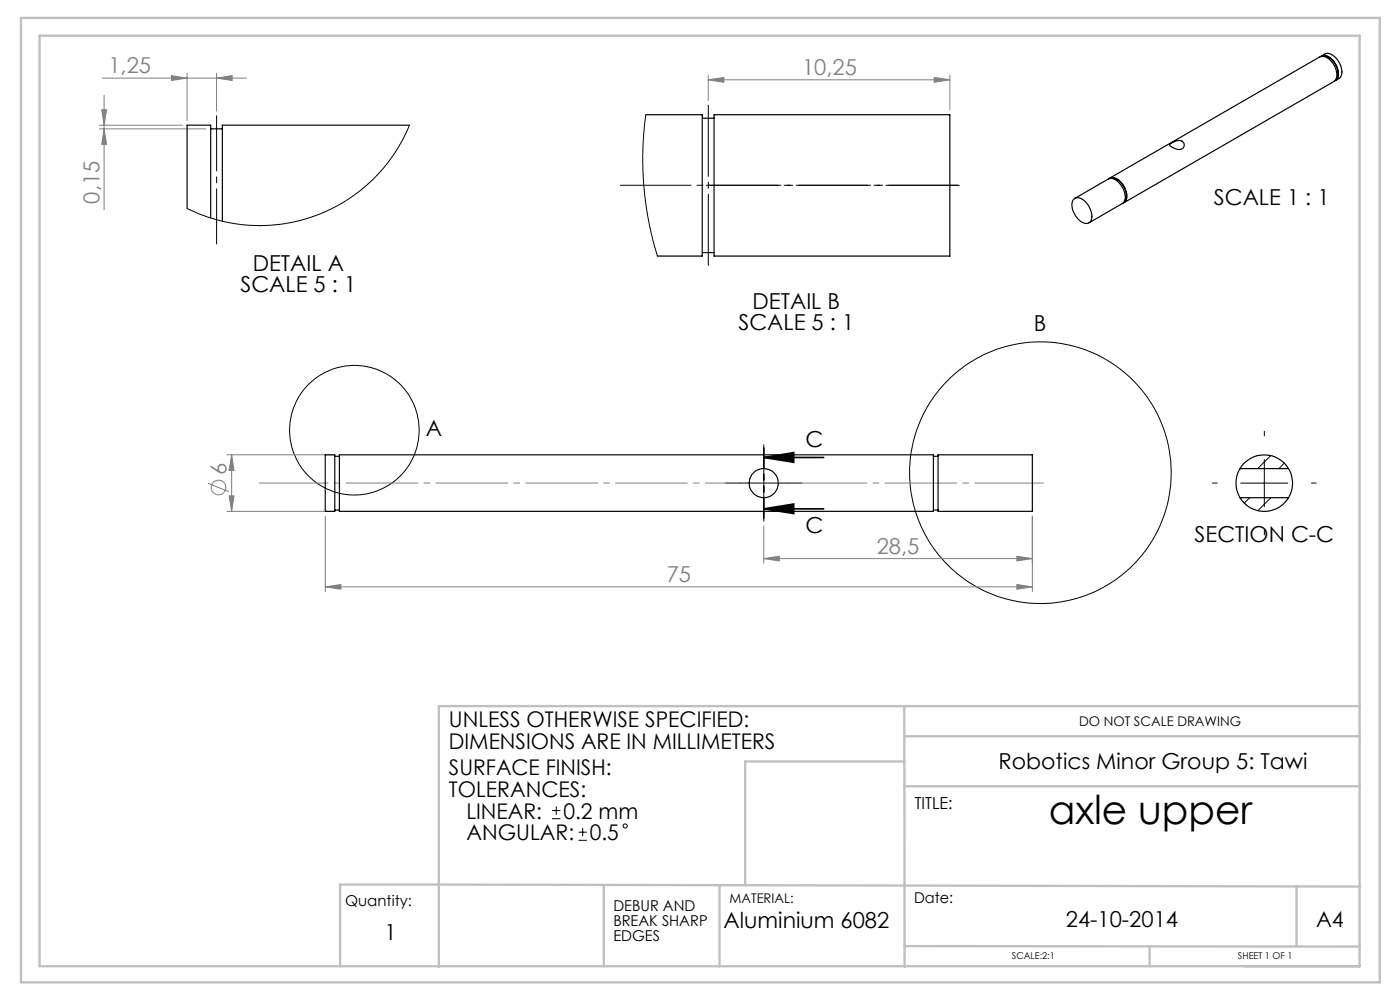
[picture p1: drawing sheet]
<svg xmlns="http://www.w3.org/2000/svg" width="297mm" height="210mm" viewBox="0 0 297 210" stroke-linecap="round" stroke-linejoin="round" font-family="sans-serif">
<g fill="none" stroke="#808080" stroke-width=".21">
<path d="M21.7 16.6h30.6M36.4 16l3.3 .6-3.3 .5zM39.7 15.5v10.1M45.9 16.6l3.3-.6v1.1zM45.9 15.5v8.1M150.2 16.9l3.4-.5v1.1zM150.2 15.9v5.4M150.2 16.9h51.3M198.2 16.4l3.3 .5-3.3 .6zM201.5 15.9v7.4M21.1 26.6h17.6M21.1 27.3h22.6"/>
<path d="M21.6 23.3h1l-.5 3.3zM22.1 20.2v24.3M22.1 27.3l.5 3.3h-1zM48.1 96.5h22.9M49.1 96.5v12M49.1 96.5l.5 3.3h-1zM44.1 102.5l4.5 1.8M48.1 108.5h22.9M48.6 105.2h1l-.5 3.3zM69 109.5v16M162 118.5l3.3-.5v1zM162 111.6v7.9"/>
<path d="M162 118.5h57M215.7 118l3.3 .5-3.3 .5zM219 109.5v16M69 124.5l3.3-.5v1zM69 124.5h150M215.7 124l3.3 .5-3.3 .5z"/>
<circle cx="46.3" cy="103.4" r="1.55"/>
</g>
<g fill="none" stroke="#000" stroke-width=".21">
<path d="M162 97.5v10M268.2 97.5v10M157 102.5h10M263.2 102.5h10M117.1 173.7h1.8M117.1 171.9h1.8M118 171.1v1.7M122.7 178.3h1.8M122.7 176.5h1.8M123.6 175.6v1.8"/>
<circle cx="75.2" cy="91.3" r="13.7"/>
<circle cx="220.7" cy="100.3" r="27.8"/>
<circle cx="132.6" cy="175.2" r=".44"/>
</g>
<path d="M162 97l6.4-1v2.1zM162 97h12.7M162 107.9l6.4-1v2zM162 107.9h12.7" fill="none" stroke="#000" stroke-width=".35"/>
<path d="M162 97.5v-3.1M268.2 92.5v-1M157 102.5h-3.1M162 107.5v3.1M167 102.5h3.1M258.2 102.5h-1M268.2 112.5v1M278.2 102.5h1" fill="none" stroke="#000" stroke-width=".21" stroke-dasharray="15.2 1.3 1.3 1.3"/>
<path d="M45.9 24.5v27.3" fill="none" stroke="#000" stroke-width=".21" stroke-dasharray="15.2 1.3 1.3 1.3" stroke-dashoffset="3.5"/>
<path d="M150.3 22.3v34" fill="none" stroke="#000" stroke-width=".21" stroke-dasharray="15.2 1.3 1.3 1.3" stroke-dashoffset=".1"/>
<path d="M131.6 39.3h71.9" fill="none" stroke="#000" stroke-width=".21" stroke-dasharray="15.2 1.3 1.3 1.3" stroke-dashoffset=".2"/>
<path d="M203.5 39.3h-54" fill="none" stroke="#000" stroke-width=".21" stroke-dasharray="15.2 1.3 1.3 1.3" stroke-dashoffset="-.3"/>
<path d="M162 95v14.9" fill="none" stroke="#000" stroke-width=".35" stroke-dasharray="6.3 1.3 1.3 1.3 1.3 1.3" stroke-dashoffset="2.1"/>
<path d="M55 102.5h166.4" fill="none" stroke="#808080" stroke-width=".21" stroke-dasharray="15.2 1.3 1.3 1.3" stroke-dashoffset=".6"/>
<g fill="none" stroke="#c0c0c0" stroke-width=".5">
<path d="M4.4 3.8h288.3v204.6h-288.3zM8.4 7.6h280v197.4h-280zM191.8 149.8l.1 55.3M191.8 156.2h96.6M288.4 149.8h-195.3v55.3M191.8 166.8h96.6M191.8 161.5h-33.7v26.3M128.1 187.7v17.3M152.6 187.7v17.3M275.1 188v12.7M288.4 188.1l-216.3-.5v17.4M191.9 200.7l96.5 .1"/>
<path d="M243.9 200.7v4.3"/>
</g>
<path d="M162 97l6.4-1v2.1zM162 107.9l6.4-1v2z" fill="#000"/>
<g fill="#808080">
<path d="M69 124.5l3.3-.5v1zM215.7 124l3.3 .5-3.3 .5zM162 118.5l3.3-.5v1zM215.7 118l3.3 .5-3.3 .5zM36.4 16l3.3 .6-3.3 .5zM45.9 16.6l3.3-.6v1.1zM150.2 16.9l3.4-.5v1.1zM198.2 16.4l3.3 .5-3.3 .6z"/>
<path d="M49.1 96.5l.5 3.3h-1zM48.6 105.2h1l-.5 3.3zM21.6 23.3h1l-.5 3.3zM22.1 27.3l.5 3.3h-1z"/>
</g>
<g fill="none" stroke="#000" stroke-width=".25">
<path d="M280.2 12a2.33 2.33 0 0 1 3 1.4 2.87 2.87 0 0 1 .2 3.6l-.2 .1M280.4 11.9l.7-.4a2.58 2.58 0 0 1 2.9 1.7 3 3 0 0 1 .2 3.3l-.8 .6M280.6 11.9a3.2 3.2 0 0 1 3.1 2.7 2.12 2.12 0 0 1-.3 2.3M44.7 27.3h2.5M86.9 26.6h-39.7v20.3M137 24.3h12v30h-9.5M149 25.1h2.5M151.5 24.3h50v30h-50zM235.3 37.9a1.88 1.88 0 0 1 2.5 .8 3.8 3.8 0 0 1 1 3.9l-.5 .5M235.4 37.8l44.6-25.7a2.04 2.04 0 0 1 2.4 .9 3.6 3.6 0 0 1 .8 4.1l-44.8 25.9M235.7 37.8a2.81 2.81 0 0 1 2.8 2 2.5 2.5 0 0 1 0 2.9M248.2 30.6a2.94 2.94 0 0 1 2.6-.7 .99 .99 0 0 1 .3 1.3 .99 .99 0 0 1-1.2 .5l-1.4-.6-.3-.1z"/>
<path d="M39.7 44.2v-17.6h5v19.6M149 53.6h2.5M227.6 42.5a1.52 1.52 0 0 1 2.4 .1 4 4 0 0 1 1.4 4.4 1.61 1.61 0 0 1-2.5-.4 4 4 0 0 1-1.3-4.1zM228 42.1l7.1-4.1a2.05 2.05 0 0 1 2.4 .9 3.9 3.9 0 0 1 1 3.9l-.3 .3-7.2 4.2M69 96.5h2v12h-2zM71 96.8h1M72 96.5h126v12h-126zM198 96.8h1M199 96.5h20v12h-20zM263.1 99.4a6.1 6.1 0 0 0 0 6.2M263.1 99.4a6 6 0 0 1 10.2 0M263.1 99.4h10.2"/>
<path d="M273.3 99.4a5.8 5.8 0 0 1 0 6.2M71 108.2h1M198 108.2h1M263.1 105.6a6 6 0 0 0 10.2 0M263.1 105.6h10.2"/>
<circle cx="162" cy="102.5" r="3.1"/>
</g>
<path d="M86.9 26.6l-1.5 3.1-2 3.3-1.9 2.6-2.5 2.6-2.4 2.1-3.4 2.4-2.8 1.6-2.9 1.2-4.2 1.4-2.8 .5-3.2 .4h-4.4l-3.4-.4-3.3-.7-3.7-1.2-2.8-1.3M137 24.3l-.6 7.1 .1 7.4 .8 6.7 .8 4 1.4 4.8M269.6 96.7l-2.8 2.7M272.5 98.2l-1.2 1.2M265.1 105.6l-1.2 1.1M269.6 105.6l-2.8 2.7" fill="none" stroke="#000" stroke-width=".21"/>
<text font-size="8.5" x="222.5" y="174.8">axle upper</text>
<g font-size="4.7" fill="#808080">
<text x="23" y="15.5">1,25</text>
<text x="170.1" y="15.9">10,25</text>
<text x="21.1" y="43.2" transform="rotate(-90 21.1 43.2)">0,15</text>
<text x="48.1" y="100.8" transform="rotate(-90 48.1 100.8)">6</text>
<text x="186" y="117.5">28,5</text>
<text x="141.4" y="123.5">75</text>
</g>
<g font-size="4.7">
<text x="257.5" y="43.6">SCALE 1 : 1</text>
<text x="53.6" y="57.4">DETAIL A</text>
<text x="51" y="61.9">SCALE 5 : 1</text>
<text x="159.6" y="65.6">DETAIL B</text>
<text x="156.7" y="70.1">SCALE 5 : 1</text>
<text x="219.3" y="70.2">B</text>
<text x="90.3" y="92.6">A</text>
<text x="170.9" y="94.9">C</text>
<text x="170.9" y="113.1">C</text>
<text x="253.4" y="114.9">SECTION C-C</text>
<text x="211.8" y="163.1">Robotics Minor Group 5: Tawi</text>
<text x="153.5" y="196.9">Aluminium 6082</text>
<text x="226.1" y="196.6">24-10-2014</text>
<text x="81.6" y="199.5">1</text>
</g>
<g font-size="4.6">
<text x="95.2" y="154.3">UNLESS OTHERWISE SPECIFIED:</text>
<text x="95.2" y="158.9">DIMENSIONS ARE IN MILLIMETERS</text>
<text x="95.2" y="164.5">SURFACE FINISH:</text>
<text x="95.2" y="169.1">TOLERANCES:</text>
<text x="98.9" y="173.7">LINEAR:</text>
<text x="119.5" y="173.7">0.2 mm</text>
<text x="99" y="178.2">ANGULAR:</text>
<text x="125.1" y="178.2">0.5</text>
<text x="279.2" y="196.6">A4</text>
</g>
<text font-size="3.5" x="194" y="171.7">TITLE:</text>
<g font-size="3.2">
<text x="193.9" y="191.5">Date:</text>
<text x="73.2" y="192.2">Quantity:</text>
<text x="130.1" y="193.2">DEBUR AND</text>
<text x="130.1" y="196.4">BREAK SHARP</text>
<text x="130.1" y="199.6">EDGES</text>
</g>
<g font-size="2.8">
<text x="228.9" y="153.9">DO NOT SCALE DRAWING</text>
<text x="154.8" y="191.5">MATERIAL:</text>
</g>
<g font-size="2">
<text x="214.7" y="203.5">SCALE:2:1</text>
<text x="262.6" y="203.5">SHEET 1 OF 1</text>
</g>
</svg>
